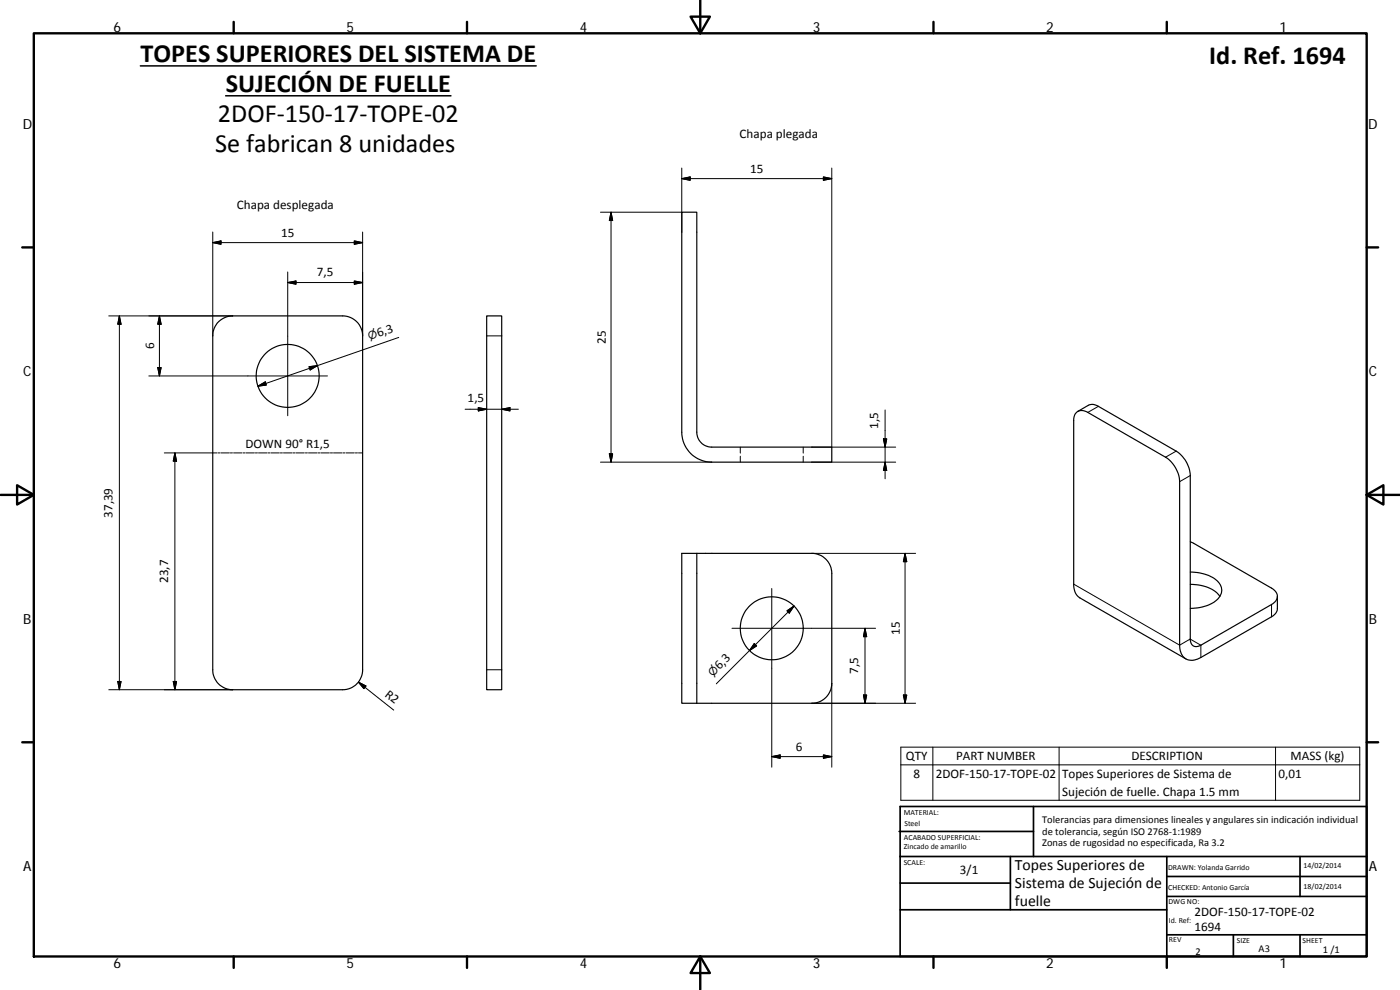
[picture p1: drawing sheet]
<svg xmlns="http://www.w3.org/2000/svg" width="420mm" height="297mm" viewBox="0 0 420 297" stroke-linecap="round" stroke-linejoin="round" font-family="sans-serif">
<g fill="none" stroke="#000" stroke-width=".36">
<path d="M204.6 63.7h4.5v66a4.5 4.5 0 0 0 4.5 4.5h36v4.5h-36a9 9 0 0 1-9-9zM65.6 96.5a6.2 6.2 0 0 1 4.2-1.7h33a6 6 0 0 1 6 6v100.2a6 6 0 0 1-6 5.9h-33a6 6 0 0 1-6-5.9v-100.2a6 6 0 0 1 1.8-4.3zM146.1 94.8h4.5v112.1h-4.5zM323.5 123.4l3.1-1.8a2.91 2.91 0 0 1 3 .3l23.4 13.5a9.3 9.3 0 0 1 4.2 7.3v49a1.94 1.94 0 0 0 .9 2.1 1.94 1.94 0 0 0 2.3-.2l21.2-12.2a2.59 2.59 0 0 0 1.8-2.5 2.59 2.59 0 0 0-1.8-2.4l-24.4-13.9M204.6 166h4.5v45h-4.5zM209.1 166h34.5a6 6 0 0 1 6 6v33a6 6 0 0 1-6 6h-34.5M357.2 175.3a10.6 10.6 0 0 1 8.9 3.6M357.2 171.6a10.4 10.4 0 0 1 9 3.8 4.1 4.1 0 0 1-2.3 5.5 13.8 13.8 0 0 1-6.7 1.6M383.4 178.9v3.7a2.92 2.92 0 0 1-1.8 2.5l-21.2 12.2a3.9 3.9 0 0 1-5.9-1.2l-.5-2.5v-49.1a9.4 9.4 0 0 0-4.2-7.3l-23.3-13.5a2.58 2.58 0 0 0-3-.3 2.58 2.58 0 0 0-1.3 2.8v49.1a4.4 4.4 0 0 0 1.9 4.1l31.8 18.3"/>
<circle cx="86.3" cy="112.8" r="9.4"/>
<circle cx="231.6" cy="188.5" r="9.4"/>
</g>
<g fill="none" stroke="#000" stroke-width=".3">
<path d="M204.6 53.6l2.5-.5v1zM204.6 53.6h45M204.6 50.4v19.3M247.1 53.1l2.5 .5-2.5 .5zM249.6 50.4v83.8M63.8 69.6v31.2M63.8 72.8l2.5-.5v1zM63.8 72.8h45M106.3 72.3l2.5 .5-2.5 .5zM108.8 69.6v31.2M180.2 63.7h24.4M183.4 63.7v75"/>
<path d="M183.4 63.7l.5 2.5h-1zM32.6 94.8h37.2M35.8 94.8v112.1M35.8 94.8l.5 2.5h-1zM47.8 94.8l.6 2.5h-1.1zM47.8 94.8v18M86.3 81.6v43.1M86.3 84.8l2.5-.5v1zM86.3 84.8h22.5M106.3 84.3l2.5 .5-2.5 .5zM44.7 112.8h53.6M47.3 110.3h1.1l-.6 2.5z"/>
<path d="M77.4 115.9l2.2-1.3 .3 .9zM92.7 110l2.6-.3-2.2 1.3zM119.7 101.2l-42.3 14.7M146.1 100.8h4.5M49.3 135.9h15.8M52.5 135.9l.5 2.5h-1zM52.5 135.9v71M65.4 135.9h.6M66.3 135.9h2.5M69.1 135.9h.7M70.1 135.9h2.5M72.9 135.9h.6"/>
<path d="M73.8 135.9h2.5M76.6 135.9h.7M77.6 135.9h2.5M80.4 135.9h.6M81.3 135.9h2.5M84.1 135.9h.7M85.1 135.9h2.5M87.9 135.9h.6M88.8 135.9h2.5M91.7 135.9h.6M92.6 135.9h2.5M95.4 135.9h.6"/>
<path d="M96.3 135.9h2.5M99.2 135.9h.6M100.1 135.9h2.5M102.9 135.9h.6M103.9 135.9h2.4M106.6 135.9h.7M107.6 135.9h1.2M139.6 122.8h16M143.5 122.3l2.6 .5-2.6 .5zM150.6 122.8l2.4-.5v1zM180.2 138.7h33.4M182.9 136.2h1l-.5 2.5z"/>
<path d="M222.2 134.2v1.8M222.2 136.9v1.8M241.1 134.2v1.8M241.1 136.9v1.8M243.6 138.7h25.2M243.6 134.2h25.2M265.1 131.7h1l-.5 2.5zM265.6 123v20.7M265.6 138.7l.5 2.5h-1zM329.6 121.9l-3.1 1.8M353 135.4l-3.2 1.8M357.2 142.7l-3.2 1.8"/>
<path d="M231.6 176.6v53.6M243.6 166h31.2M271.6 166v45M271.6 166l.5 2.5h-1zM322.2 175.3l31.8 18.3 3.2-1.9M219.7 188.5h43.1M226.4 193.1l.7 .7-2.2 1.4zM236.2 183.3l2.1-1.5-1.4 2.2zM238.3 181.8l-23.3 23.4M259.6 188.5v22.5M259.6 188.5l.5 2.5h-1zM357.2 191.8l3.2 1.8v3.7"/>
<path d="M381.6 181.4v3.7M32.6 206.9h37.2M35.3 204.5h1l-.5 2.4zM52 204.5h1l-.5 2.4zM107.6 204.7l10.6 8.4M107.6 204.7l2.2 1.1-.6 .8zM146.1 201h4.5M243.6 211h31.2M249.6 205v25.2M259.1 208.5h1l-.5 2.5zM271.1 208.5h1l-.5 2.5zM231.6 227l2.5-.5v1z"/>
<path d="M231.6 227h18M247.1 226.5l2.5 .5-2.5 .5zM270.4 224.2h137.7v15.9h-137.7zM270.4 229.5h137.7M280 224.2v15.9M317.8 224.2v15.9M382.8 224.2v15.9"/>
</g>
<g fill="none" stroke="#000" stroke-width=".71">
<path d="M10.1 10h400.1v277h-400.1zM70.1 6.6v3.4M140.2 6.6v3.4M207.3 5h5.8l-2.9 5zM210.2 0v10M280.2 6.6v3.4M350.2 6.6v3.4M6.7 74.2h3.4M410.2 74.2h3.4M.2 148.5h9.9M5.1 145.6l5 2.9-5 2.9zM410.2 148.5l5-2.9v5.8z"/>
<path d="M410.2 148.5h9.9M6.7 222.7h3.4M410.2 222.7h3.4M70.1 287v3.4M140.2 287v3.4M210.2 287l2.9 5h-5.8zM210.2 287v10M280.2 287v3.4M350.2 287v3.4"/>
</g>
<g fill="none" stroke="#000" stroke-width=".51">
<path d="M269.8 249.5h40.4M270.1 257h140.1M270.1 242h140.1v45h-140.1zM303.2 257v16M310.2 242v15M350.2 257v30M390.2 257v12M270.1 273h80.1M270.1 265h33.1M350.2 269h60M350.2 263h60M350.2 280.5h60"/>
<path d="M370.2 280.5v6.5M390.2 280.5v6.5"/>
</g>
<g fill="#000" stroke="#000" stroke-width=".3">
<path d="M204.6 53.6l2.5-.5v1zM247.1 53.1l2.5 .5-2.5 .5zM63.8 72.8l2.5-.5v1zM106.3 72.3l2.5 .5-2.5 .5zM183.4 63.7l.5 2.5h-1zM35.8 94.8l.5 2.5h-1zM47.8 94.8l.6 2.5h-1.1zM86.3 84.8l2.5-.5v1zM106.3 84.3l2.5 .5-2.5 .5zM47.3 110.3h1.1l-.6 2.5zM77.4 115.9l2.2-1.3 .3 .9zM92.7 110l2.6-.3-2.2 1.3z"/>
<path d="M52.5 135.9l.5 2.5h-1zM143.5 122.3l2.6 .5-2.6 .5zM150.6 122.8l2.4-.5v1zM182.9 136.2h1l-.5 2.5zM265.1 131.7h1l-.5 2.5zM265.6 138.7l.5 2.5h-1zM271.6 166l.5 2.5h-1zM226.4 193.1l.7 .7-2.2 1.4zM236.2 183.3l2.1-1.5-1.4 2.2zM259.6 188.5l.5 2.5h-1zM35.3 204.5h1l-.5 2.4zM52 204.5h1l-.5 2.4z"/>
<path d="M107.6 204.7l2.2 1.1-.6 .8zM259.1 208.5h1l-.5 2.5zM271.1 208.5h1l-.5 2.5zM231.6 227l2.5-.5v1zM247.1 226.5l2.5 .5-2.5 .5z"/>
</g>
<path d="M42.1 19.8h118.8M67.7 28.7h67.6" fill="none" stroke="#000" stroke-width=".46"/>
<g font-size="7.9">
<text x="42.2" y="18.6">TOPES SUPERIORES DEL SISTEMA DE</text>
<text x="362.9" y="19.2">Id. Ref. 1694</text>
<text x="67.7" y="27.7">SUJECIÓN DE FUELLE</text>
<text x="65.4" y="36.7">2DOF‐150‐17‐TOPE‐02</text>
<text x="64.6" y="45.6">Se fabrican 8 unidades</text>
</g>
<g font-size="4.7">
<text x="304.6" y="261.2">Topes Superiores de</text>
<text x="304.6" y="266.6">Sistema de Sujeción de</text>
<text x="304.6" y="272">fuelle</text>
</g>
<g font-size="4.2">
<text x="34" y="9.6">6</text>
<text x="104" y="9.6">5</text>
<text x="174" y="9.6">4</text>
<text x="244" y="9.6">3</text>
<text x="314" y="9.6">2</text>
<text x="384" y="9.6">1</text>
<text x="6.8" y="38.7">D</text>
<text x="410.6" y="38.7">D</text>
<text x="7" y="112.9">C</text>
<text x="410.8" y="112.9">C</text>
<text x="7" y="187.1">B</text>
<text x="410.8" y="187.1">B</text>
<text x="7" y="261.3">A</text>
<text x="410.8" y="261.3">A</text>
<text x="34" y="290.4">6</text>
<text x="104" y="290.4">5</text>
<text x="174" y="290.4">4</text>
<text x="244" y="290.4">3</text>
<text x="314" y="290.4">2</text>
<text x="384" y="290.4">1</text>
</g>
<g font-size="3.9">
<text x="222" y="41.4">Chapa plegada</text>
<text x="225.1" y="52">15</text>
<text x="71.1" y="62.6">Chapa desplegada</text>
<text x="84.4" y="71.2">15</text>
<text x="95.1" y="82.7">7,5</text>
<text x="113.5" y="101.1" transform="rotate(-19 113.5 101.1)">6,3</text>
<text x="46.3" y="104.8" transform="rotate(-90 46.3 104.8)">6</text>
<text x="181.8" y="103.2" transform="rotate(-90 181.8 103.2)">25</text>
<text x="140.3" y="120.7">1,5</text>
<text x="263.5" y="128.8" transform="rotate(-90 263.5 128.8)">1,5</text>
<text x="73.7" y="134.6">DOWN 90° R1,5</text>
<text x="33.8" y="155.3" transform="rotate(-90 33.8 155.3)">37,39</text>
<text x="50.4" y="174.9" transform="rotate(-90 50.4 174.9)">23,7</text>
<text x="270.1" y="190.5" transform="rotate(-90 270.1 190.5)">15</text>
<text x="216" y="201.1" transform="rotate(-45 216 201.1)">6,3</text>
<text x="257.5" y="202.2" transform="rotate(-90 257.5 202.2)">7,5</text>
<text x="115.3" y="208.8" transform="rotate(38 115.3 208.8)">R2</text>
<text x="238.9" y="225.4">6</text>
<text x="271.9" y="228.1">QTY</text>
<text x="274.1" y="233.4">8</text>
<text x="280.8" y="233.4">2DOF‐150‐17‐TOPE‐02</text>
<text x="286.9" y="228">PART NUMBER</text>
<text x="318.7" y="233.5">Topes Superiores de Sistema de</text>
<text x="339.6" y="228.1">DESCRIPTION</text>
<text x="383.7" y="233.4">0,01</text>
<text x="387.3" y="228.2">MASS (kg)</text>
<text x="318.7" y="238.8">Sujeción de fuelle. Chapa 1.5 mm</text>
<text x="288.1" y="262.3">3/1</text>
<text x="358.5" y="274.9">2DOF‐150‐17‐TOPE‐02</text>
<text x="358.5" y="279.4">1694</text>
</g>
<g font-size="3.3">
<text x="110.9" y="102" transform="rotate(-19 110.9 102)">⌀</text>
<text x="214" y="203.1" transform="rotate(-45 214 203.1)">⌀</text>
</g>
<g font-size="3.1">
<text x="312.8" y="246.8">Tolerancias para dimensiones lineales y angulares sin indicación individual</text>
<text x="312.8" y="250.4">de tolerancia, según ISO 2768‐1:1989</text>
<text x="312.8" y="254">Zonas de rugosidad no especificada, Ra 3.2</text>
<text x="358.7" y="286.4">2</text>
<text x="377.7" y="285.6">A3</text>
<text x="397" y="285.9">1 /1</text>
</g>
<g font-size="2.4">
<text x="271.2" y="244.4">MATERIAL:</text>
<text x="271.3" y="251.9">ACABADO SUPERFICIAL:</text>
<text x="271.4" y="247.9">Steel</text>
<text x="271.3" y="254.6">Zincado de amarillo</text>
<text x="271.2" y="259.7">SCALE:</text>
<text x="350.6" y="260.9">DRAWN: Yolanda Garrido</text>
<text x="391.2" y="260.6">14/02/2014</text>
<text x="350.6" y="267">CHECKED: Antonio García</text>
<text x="391.2" y="266.6">18/02/2014</text>
<text x="350.7" y="271.4">DWG NO:</text>
<text x="350.8" y="276.8">Id. Ref:</text>
<text x="350.8" y="282.8">REV</text>
<text x="371.2" y="282.9">SIZE</text>
<text x="390.9" y="282.9">SHEET</text>
</g>
</svg>
